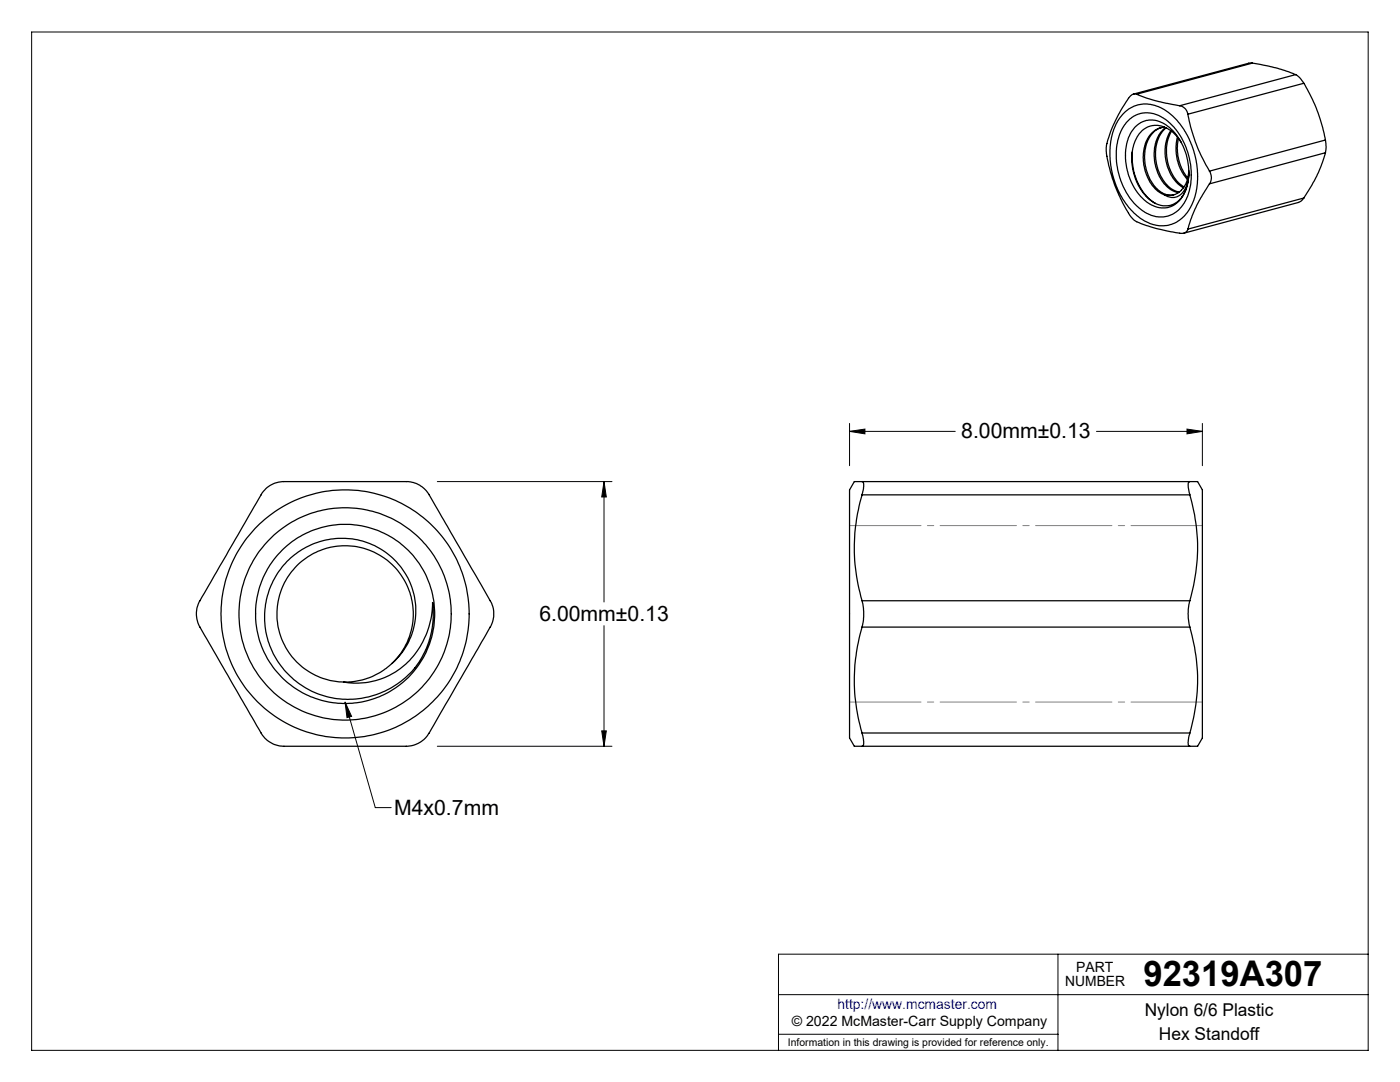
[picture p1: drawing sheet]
<svg xmlns="http://www.w3.org/2000/svg" width="279mm" height="216mm" viewBox="0 0 279 216" stroke-linecap="round" stroke-linejoin="round" font-family="sans-serif">
<g fill="none" stroke="#000" stroke-width=".2">
<path d="M6.3 6.4h266.7v203.2h-266.7zM87.3 96.1h34.8M120.5 96.1l.5 3.1h-.9zM120.5 96.1v24M169.5 86.1l3.1-.5v1zM169.5 84.5v8.4M169.5 86.1h21.1M218.8 86.1h21.2M236.9 85.6l3.1 .5-3.1 .5zM240 84.5v8.4M120.5 124.8v24.1M68.9 140.1l1.3 2.8-.9 .3z"/>
<path d="M68.9 140.1l6 21h3.2M87.3 148.9h34.8M120.1 145.8h.9l-.5 3.1zM155.4 198.5h117.6M211.1 190.4v19.2M273 190.4h-117.6v19.2M155.4 206.4h55.7"/>
</g>
<path d="M240 104.9h-70.4M240 140.1h-70.4" fill="none" stroke="#808080" stroke-width=".2" stroke-dasharray="15.2 1.3 1.3 1.3" stroke-dashoffset="1"/>
<g fill="#000">
<path d="M68.9 140.1l1.3 2.8-.9 .3z"/>
<path d="M236.9 85.6l3.1 .5-3.1 .5zM169.5 86.1l3.1-.5v1zM120.5 96.1l.5 3.1h-.9zM120.1 145.8h.9l-.5 3.1z"/>
</g>
<g fill="none" stroke="#000" stroke-width=".25">
<path d="M226.8 18.8a1.38 1.38 0 0 0-1.6 .8l-.2 .4a22.9 22.9 0 0 0-4.2 9.7v1a31 31 0 0 0 5.2 12.9 5.6 5.6 0 0 0 3.1 1.5l1.7 .5 4.6 .9a1.27 1.27 0 0 0 1.7-.8M226.8 18.8l3.7 1.3 4.9 1M249.9 12.6l4.9 1 3.8 1.3M249.9 12.6h-.7l-23 6.2M249.9 12.6l-23.1 6.2M258.6 14.9l.9 .7 .7 1M258.6 14.9l-23.2 6.2M260.2 16.6a33 33 0 0 1 4.3 11.3M260.2 16.6l-23.1 6.2M224.4 22.5a6.4 6.4 0 0 1 8.6-.2 16.3 16.3 0 0 1 4.8 18.6 6.4 6.4 0 0 1-7.8 3.9 12.9 12.9 0 0 1-7.5-8.6 15.1 15.1 0 0 1 .7-12.2zM225.2 24a5.6 5.6 0 0 1 7.7 .1 14.1 14.1 0 0 1 3.8 15.7 5.6 5.6 0 0 1-8.9 2 14.1 14.1 0 0 1-4-15.7l.6-1.2zM226 30.3a11.4 11.4 0 0 0 4.2 10.1l.4 .2"/>
<path d="M226.7 25.2a4.7 4.7 0 0 1 6.5 .1 11.8 11.8 0 0 1 3.1 13.4 4.7 4.7 0 0 1-7.3 1.7l-.2-.1a11.8 11.8 0 0 1-3.2-13.7zM231.8 25.5a5.5 5.5 0 0 0-3.3 5.3 8.6 8.6 0 0 0 3.6 7.8l1.1 .3h1.1M232.4 25.4a4.9 4.9 0 0 0-4.2 4.8 8.7 8.7 0 0 0 3.5 8.4l.6 .2M232.6 25.5a6.9 6.9 0 0 0-2.2 6.7 7.3 7.3 0 0 0 4.4 6.1l.4 .1M232.7 25.5a7.6 7.6 0 0 0-1.7 7.9 6.3 6.3 0 0 0 4.3 4.9M233.6 26.1a8.8 8.8 0 0 0 2.3 11.2l.3 .2M233.8 26.2a8.9 8.9 0 0 0 2.1 10.8l.4 .3M235 27.4a9.4 9.4 0 0 0 2 8.4M235.2 27.6v.1a9.5 9.5 0 0 0 1.8 7.8M235.4 21.1a2.02 2.02 0 0 1 1.7 1.7M235.7 28.4a5.8 5.8 0 0 0-6.1-3.2 6 6 0 0 0-3.7 5.6 10.6 10.6 0 0 0 4.4 9.7 4.3 4.3 0 0 0 6.4-2.8l.4-1.4 .1-1.9M237.1 22.8a32.8 32.8 0 0 0 4.3 11.3"/>
<path d="M237.2 34.3a5.2 5.2 0 0 1-2 4.8 2.61 2.61 0 0 1-2.9-.3M237.2 34a4.8 4.8 0 0 1-3 4.9l-1.3 .1-.6-.2M241.4 34.1a2.26 2.26 0 0 1 0 2.6M241.4 36.7l-.7 1a27.9 27.9 0 0 0-3.6 8M260.2 39.5l-.5 .6-.5 .3-22.9 6.1M260.2 39.5l-23.1 6.2M264.5 27.9l.2 1.3-.2 1.3M264.5 30.5a28.5 28.5 0 0 1-4.3 9M264.5 27.9l-23.1 6.2M264.5 30.5l-23.1 6.2M53 97.6l.8-.7 1.3-.6a12 12 0 0 1 4.4-.2h20.2a5.7 5.7 0 0 1 6 2.6l12.1 21.2a5.2 5.2 0 0 1 0 5.2l-7.5 13.2a86.5 86.5 0 0 1-5.5 9.1l-1.4 .9-1 .4a11.9 11.9 0 0 1-3.9 .2h-18.8a12.3 12.3 0 0 1-4.9-.3l-1.7-1.1a8.4 8.4 0 0 1-1.9-2.7l-10.4-18a8.3 8.3 0 0 1-1.5-3.5v-1.9a11.3 11.3 0 0 1 1.9-3.8l9.5-16.5a13.5 13.5 0 0 1 2.3-3.5zM172 96.1h-1.5l-1 1.7v49.4l1 1.7h1.5"/>
<path d="M172 96.1h.1a2.49 2.49 0 0 1 0 2.4l-.1 .2M172 98.7a36.6 36.6 0 0 0 0 21.2M172 98.7h65.5M172 96.1h65.5M237.5 96.1h1.5l1 1.7v49.4l-1 1.7h-1.5M237.5 98.7a36.6 36.6 0 0 1 0 21.2M237.5 96.1h-.1a1.88 1.88 0 0 0-.1 1.9l.2 .7M172 119.9a11 11 0 0 1 0 5.2M172 119.9h65.5M237.5 119.9a10 10 0 0 0 0 5.2M78.2 132.4a13.6 13.6 0 0 0-2.2-21.5 13.6 13.6 0 0 0-20.2 7.8 13.6 13.6 0 0 0 12.8 17.4M82.8 133.3a17.6 17.6 0 0 0 3.5-13.1 15.8 15.8 0 0 1-13.3 16l-2.5 .1-1.9-.2"/>
<path d="M82.8 133.3a16.9 16.9 0 0 1-17.6 5.7 16.9 16.9 0 0 1-12.3-13.9 15.4 15.4 0 0 1 7.1-15.3 15.4 15.4 0 0 1 16.9 .3 14.3 14.3 0 0 1 5.4 16.1 14.3 14.3 0 0 1-13.7 9.9M82.8 133.2v.1M172 125.1a36.6 36.6 0 0 0 0 21.2M172 125.1h65.5M237.5 125.1a36.6 36.6 0 0 1 0 21.2M172 146.3l.1 .1a2.94 2.94 0 0 1 .1 2.5h-.2M172 146.3h65.5M172 148.9h65.5M237.5 146.3l-.3 .9a1.82 1.82 0 0 0 .2 1.7h.1"/>
<circle cx="68.9" cy="122.5" r="24.8"/>
<circle cx="68.9" cy="122.5" r="21.2"/>
<circle cx="68.9" cy="122.5" r="17.9"/>
</g>
<text font-size="7.1" x="228.2" y="196.8">92319A307</text>
<g font-size="4.2">
<text x="191.8" y="87.5">8.00mm±0.13</text>
<text x="107.6" y="123.9">6.00mm±0.13</text>
<text x="78.7" y="162.7">M4x0.7mm</text>
</g>
<g font-size="3.5">
<text x="228.5" y="202.8">Nylon 6/6 Plastic</text>
<text x="231.3" y="207.5">Hex Standoff</text>
</g>
<g font-size="2.8">
<text x="212.6" y="196.8">NUMBER</text>
<text x="214.8" y="194">PART</text>
<text x="158" y="204.8">© 2022 McMaster-Carr Supply Company</text>
</g>
<text font-size="2.8" fill="#00f" x="167.1" y="201.4">http://www.mcmaster.com</text>
<text font-size="2.1" x="157.3" y="208.6">Information in this drawing is provided for reference only.</text>
</svg>
